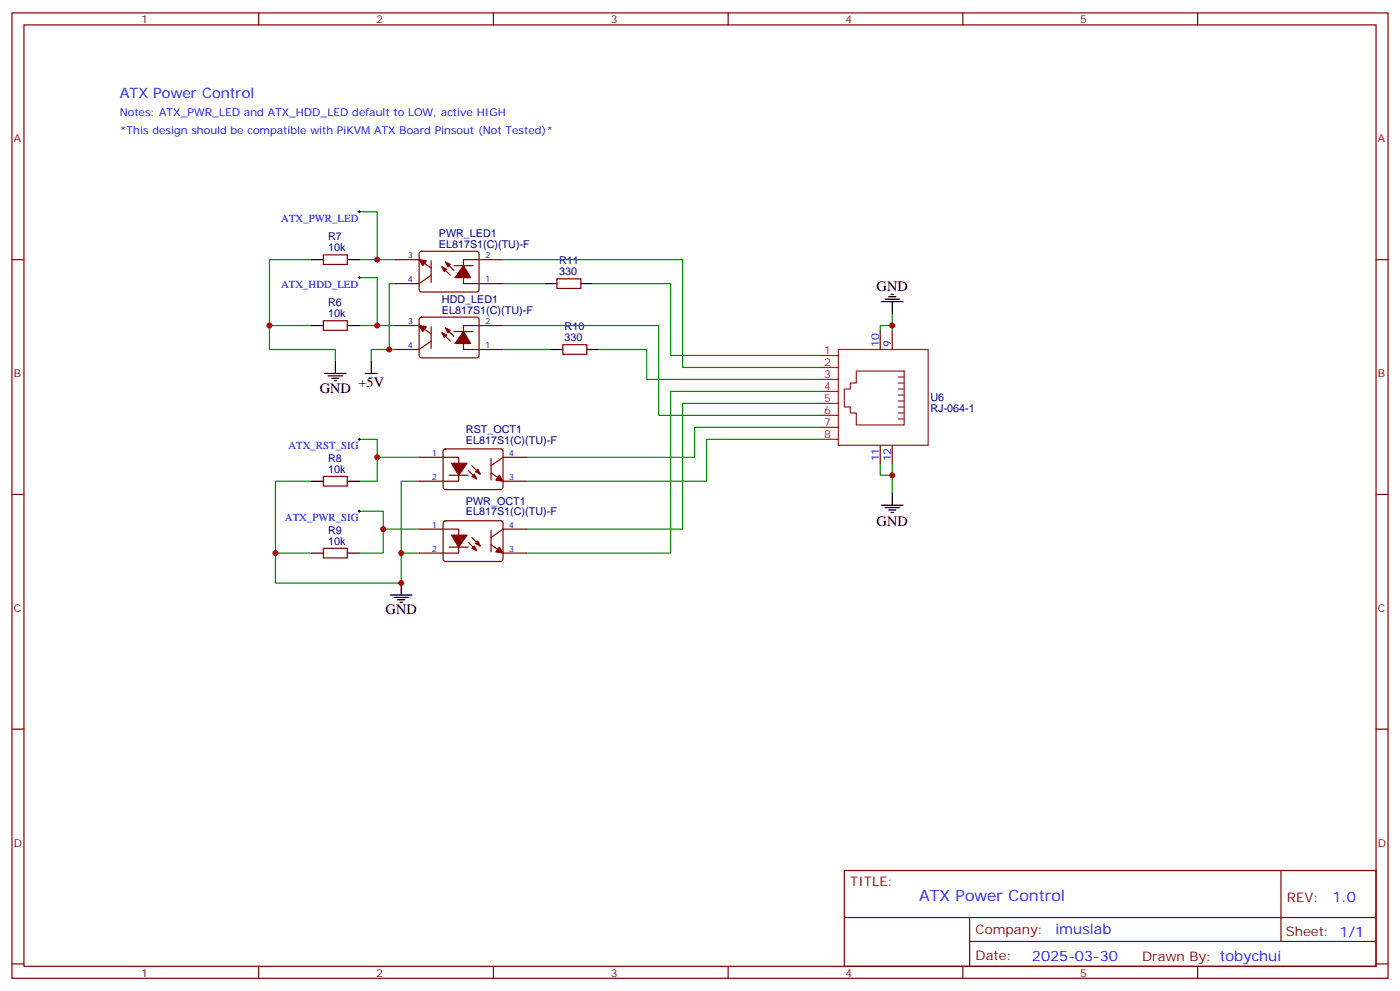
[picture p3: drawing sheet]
<svg xmlns="http://www.w3.org/2000/svg" width="412mm" height="292mm" viewBox="0 0 412 292" stroke-linecap="round" stroke-linejoin="round" font-family="sans-serif">
<g fill="none" stroke="#870000" stroke-width=".35">
<path d="M3.5 3.8h405.4v284.3h-405.4zM7.1 7.3h398.2v277.3h-398.2zM76.2 3.8v3.5M145.3 3.8v3.5M214.5 3.8v3.5M283.6 3.8v3.5M352.8 3.8v3.5M3.5 76.5h3.6M95.2 75.1h7.1v2.8h-7.1zM116.4 76.5h7.1l3.5 2.5M123.7 74.2l.5-.2 16.5 .1 .4 .6-.1 10.9-.6 .4-16.5-.1-.4-.6v-10.6zM127 76.8v6.4"/>
<path d="M130.2 78.6l2.4 2.5M131.2 77.2l2.5 2.5M133.7 78.2h5.6M148.2 76.5h-11.7v7h11.7M405.3 76.5h3.6M95.2 94.5h7.1v2.8h-7.1zM116.4 95.9h7.1l3.5 2.5M123.7 93.6l.5-.2 16.5 .1 .4 .6-.1 10.9-.6 .4-16.5-.1-.4-.6v-10.6zM127 81.1l-3.5 2.4h-7.1M127 96.2v6.4M130.2 98l2.4 2.5M131.2 96.6l2.5 2.5"/>
<path d="M133.7 97.6h5.6M148.2 95.9h-11.7v7h11.7M164 82.1h7.1v2.8h-7.1zM259.3 97.6v5.3M262.8 97.6v5.3M127 100.5l-3.5 2.4h-7.1M165.8 101.5h7.1v2.9h-7.1zM123.5 134.7h11.6v7h-11.6M130.8 132.4l.4-.2 16.5 .1 .5 .6-.1 10.9-.6 .4-16.5-.1-.5-.6v-10.6zM132.3 140h5.6M137.9 138.6l2.5 2.4M139 137.2l2.5 2.4"/>
<path d="M144.6 135v6.4M144.6 139.3l3.6 2.4h7M155.2 134.7h-7l-3.6 2.5M259.3 131.2v5.3M262.8 131.2v5.3M3.5 145.6h3.6M95.2 140.3h7.1v2.9h-7.1zM123.5 155.9h11.6v7h-11.6M130.8 153.6l.4-.2h16.5l.5 .7-.1 10.9-.6 .4-16.5-.1-.5-.6v-10.6zM137.9 159.7l2.5 2.5M139 158.3l2.5 2.5M144.6 156.2v6.4"/>
<path d="M155.2 155.9h-7l-3.6 2.4M405.3 145.6h3.6M95.2 161.5h7.1v2.8h-7.1zM132.3 161.1h5.6M144.6 160.4l3.6 2.5h7M3.5 214.8h3.6M405.3 214.8h3.6M248.7 256.4h156.6v28.2h-156.6zM377.3 256.4v20.9M248.7 270.2h156.5M285.6 277.3h119.6M285.6 270.2v14.2"/>
<path d="M3.5 283.9h3.6M76.2 284.6v3.5M145.3 284.6v3.5M214.5 284.6v3.5M283.6 284.6v3.5M352.8 284.6v3.5M405.3 283.9h3.6"/>
</g>
<g fill="none" stroke="#008700" stroke-width=".35">
<path d="M91.7 76.5h-12.3v26.4h19.4v3.6M105.8 62.4h5.3v14.1M105.8 76.5h10.6M148.2 76.5h52.9v31.7h40.6M79.4 95.9h12.3M105.8 81.8h5.3v14.1M105.8 95.9h10.6M116.4 83.5h-1.7v19.4M148.2 95.9h45.8v26.4h47.7M148.2 83.5h12.3M174.6 83.5h23v21.2h44.1M262.8 92.4v3.5h-3.5v1.7"/>
<path d="M262.8 95.9v1.7M116.4 102.9h-7v3.6M148.2 102.9h14.1M176.4 102.9h14.1v8.9h51.2M241.7 115.3h-44.1v47.6h-42.4M241.7 118.8h-40.6v37.1h-45.9M105.8 129.4h5.3v5.3M123.5 134.7h-12.4v7h-5.3M241.7 125.9h-37.1v8.8h-49.4M241.7 129.4h-33.6v12.3h-52.9M259.3 136.5v3.5h3.5v5.3M262.8 136.5v3.5"/>
<path d="M91.7 141.7h-10.6v21.2h10.6M105.8 150.6h7.1v5.3M123.5 141.7h-5.3v30h-37.1v-8.8M123.5 155.9h-10.6v7h-7.1M118.2 162.9h5.3"/>
</g>
<g fill="none" stroke="#000" stroke-width=".35">
<path d="M91.7 76.5h3.5M102.3 76.5h3.5M91.7 95.9h3.5M102.3 95.9h3.5M160.5 83.5h3.5M171.1 83.5h3.5M259.6 88.8h6.4M260.7 88.1h4.2M261.8 87.4h2.1M262.5 86.7h.7M262.8 88.8v3.6M95.6 110h6.4"/>
<path d="M96.7 110.7h4.2M97.7 111.4h2.1M98.4 112.1h.7M98.8 106.5v3.5M107.6 110h3.5M109.4 106.5v3.5M162.3 102.9h3.5M172.9 102.9h3.5M91.7 141.7h3.5M102.3 141.7h3.5M259.6 148.8h6.4M260.7 149.5h4.2"/>
<path d="M261.8 150.2h2.1M262.5 150.9h.7M262.8 145.3v3.5M91.7 162.9h3.5M102.3 162.9h3.5M115 175.3h6.4M116.1 176h4.2M117.1 176.7h2.1M117.8 177.4h.7M118.2 171.7v3.6"/>
</g>
<g fill="none" stroke="#8c2424" stroke-width=".35">
<path d="M241.7 104.7h5.2M241.7 108.2h5.2M241.7 111.8h5.2M241.7 115.3h5.2M241.7 118.8h5.2M246.9 102.9h26.5v28.3h-26.5zM252.2 109.3h14.1v15.9h-14.1v-3.6h-1.7v-1.7h-1.8v-5.3h1.8v-1.8h1.7zM264.6 111.1h1.7M264.6 112.8h1.7M264.6 114.6h1.7M264.6 116.3h1.7M264.6 118.1h1.7"/>
<path d="M264.6 119.9h1.7M241.7 122.3h5.2M241.7 125.9h5.2M241.7 129.4h5.2M264.6 121.6h1.7M264.6 123.4h1.7"/>
</g>
<g fill="#870000" stroke="#870000" stroke-width=".35">
<path d="M123.5 76.5l2.1 .3-1.1 1.4z"/>
<path d="M131.2 77.2l1.4 .7-.7 .7z"/>
<path d="M130.2 78.6l1.4 .7-.7 .7z"/>
<path d="M136.5 78.2l2.1 3.6h-4.5z"/>
<path d="M123.5 95.9l2.1 .3-1.1 1.4z"/>
<path d="M131.2 96.6l1.4 .7-.7 .7z"/>
<path d="M130.2 98l1.4 .7-.7 .7z"/>
<path d="M136.5 97.6l2.1 3.6h-4.5z"/>
<path d="M147.1 161.1l1.1 1.8-2.2-.3z"/>
<path d="M139 161.5l.7-.7 .7 1.4z"/>
<path d="M140.8 159.4l.7 1.4-1.4-.7z"/>
<path d="M133 157.6h4.6l-2.5 3.5z"/>
<path d="M147.1 140l1.1 1.7-2.2-.3z"/>
<path d="M139 140.3l.7-.7 .7 1.4z"/>
<path d="M140.1 138.9l.7-.7 .7 1.4z"/>
<path d="M133 136.5h4.6l-2.5 3.5z"/>
</g>
<path d="M105.5 62.4h.7M105.8 62v.7M105.5 81.8h.7M105.8 81.4v.7M105.5 129.4h.7M105.8 129v.8M105.5 150.6h.7M105.8 150.2v.7" fill="none" stroke="#000" stroke-width=".29"/>
<g fill="#c00">
<circle cx="262.8" cy="95.9" r=".88"/>
<circle cx="262.8" cy="140" r=".88"/>
<circle cx="118.2" cy="171.7" r=".88"/>
<circle cx="81.1" cy="162.9" r=".88"/>
<circle cx="118.2" cy="162.9" r=".88"/>
<circle cx="111.1" cy="134.7" r=".88"/>
<circle cx="112.9" cy="155.9" r=".88"/>
<circle cx="114.7" cy="102.9" r=".88"/>
<circle cx="79.4" cy="95.9" r=".88"/>
<circle cx="111.1" cy="95.9" r=".88"/>
<circle cx="111.1" cy="76.5" r=".88"/>
</g>
<text font-size="4.6" fill="#00f" x="270.8" y="265.4">ATX Power Control</text>
<g font-size="4.2" fill="#00f">
<text x="35.3" y="28.9">ATX Power Control</text>
<text x="392.5" y="265.7">1.0</text>
<text x="310.9" y="275.2">imuslab</text>
<text x="304" y="283">2025-03-30</text>
</g>
<g font-size="4.2">
<text x="258.2" y="85.6">GND</text>
<text x="105.6" y="114">+5V</text>
<text x="94.2" y="115.6">GND</text>
<text x="258.2" y="154.9">GND</text>
<text x="113.6" y="180.9">GND</text>
</g>
<g font-size="3.9" fill="#800">
<text x="250.5" y="261">TITLE:</text>
<text x="379.1" y="265.7">REV:</text>
<text x="287.4" y="275.2">Company:</text>
<text x="378.7" y="275.8">Sheet: 1/1</text>
<text x="287.4" y="282.9">Date:</text>
<text x="336.4" y="282.9">Drawn By: tobychui</text>
</g>
<g font-size="3.2" fill="#800">
<text x="41.6" y="6.8">1</text>
<text x="110.8" y="6.8">2</text>
<text x="179.9" y="6.8">3</text>
<text x="249.1" y="6.8">4</text>
<text x="318.2" y="6.8">5</text>
<text x="4.1" y="41.9">A</text>
<text x="405.9" y="41.9">A</text>
<text x="4.1" y="111.1">B</text>
<text x="405.9" y="111.1">B</text>
<text x="4.1" y="180.2">C</text>
<text x="405.9" y="180.2">C</text>
<text x="4.1" y="249.3">D</text>
<text x="405.9" y="249.3">D</text>
<text x="41.6" y="287.6">1</text>
<text x="110.8" y="287.6">2</text>
<text x="179.9" y="287.6">3</text>
<text x="249.1" y="287.6">4</text>
<text x="318.2" y="287.6">5</text>
</g>
<g font-size="3.2" fill="#00f">
<text x="35.3" y="34.1">Notes: ATX_PWR_LED and ATX_HDD_LED default to LOW, active HIGH</text>
<text x="35.3" y="39.4">*This design should be compatible with PiKVM ATX Board Pinsout (Not Tested)*</text>
<text x="82.8" y="65.5">ATX_PWR_LED</text>
<text x="82.8" y="84.9">ATX_HDD_LED</text>
<text x="258.9" y="102.2" transform="rotate(-90 258.9 102.2)">10</text>
<text x="262.5" y="102.2" transform="rotate(-90 262.5 102.2)">9</text>
<text x="85" y="132.3">ATX_RST_SIG</text>
<text x="258.9" y="135.9" transform="rotate(-90 258.9 135.9)">11</text>
<text x="262.5" y="135.9" transform="rotate(-90 262.5 135.9)">12</text>
<text x="83.9" y="153.5">ATX_PWR_SIG</text>
</g>
<g font-size="3.2" fill="#000080">
<text x="96.7" y="70.8">R7</text>
<text x="129.3" y="69.8">PWR_LED1</text>
<text x="96.7" y="74">10k</text>
<text x="129.3" y="73">EL817S1(C)(TU)-F</text>
<text x="164.7" y="77.9">R11</text>
<text x="164.7" y="81.1">330</text>
<text x="130.2" y="89.2">HDD_LED1</text>
<text x="96.7" y="93.4">10k</text>
<text x="96.7" y="90.2">R6</text>
<text x="130.2" y="92.4">EL817S1(C)(TU)-F</text>
<text x="166.3" y="100.5">330</text>
<text x="166.3" y="97.3">R10</text>
<text x="274.1" y="118.2">U6</text>
<text x="274.1" y="121.4">RJ-064-1</text>
<text x="137.2" y="130.6">EL817S1(C)(TU)-F</text>
<text x="137.2" y="127.5">RST_OCT1</text>
<text x="96.7" y="136.1">R8</text>
<text x="96.7" y="139.3">10k</text>
<text x="137.2" y="148.6">PWR_OCT1</text>
<text x="137.2" y="151.8">EL817S1(C)(TU)-F</text>
<text x="96.7" y="160.4">10k</text>
<text x="96.7" y="157.2">R9</text>
</g>
<g font-size="3.2" fill="#8d2323">
<text x="242.8" y="104.4">1</text>
<text x="242.8" y="107.9">2</text>
<text x="242.8" y="111.4">3</text>
<text x="242.8" y="114.9">4</text>
<text x="242.8" y="118.5">5</text>
<text x="242.8" y="122">6</text>
<text x="242.8" y="125.5">7</text>
<text x="242.8" y="129">8</text>
</g>
<g font-size="2.5" fill="#00f">
<text x="120.1" y="76.1">3</text>
<text x="142.9" y="76.1">2</text>
<text x="120.1" y="83.2">4</text>
<text x="142.9" y="83.2">1</text>
<text x="120.1" y="95.5">3</text>
<text x="142.9" y="95.5">2</text>
<text x="120.1" y="102.6">4</text>
<text x="142.9" y="102.6">1</text>
<text x="127.2" y="134.3">1</text>
<text x="149.9" y="134.3">4</text>
<text x="127.2" y="141.4">2</text>
<text x="149.9" y="141.4">3</text>
<text x="127.2" y="155.5">1</text>
<text x="149.9" y="155.5">4</text>
<text x="127.2" y="162.6">2</text>
<text x="149.9" y="162.6">3</text>
</g>
</svg>
